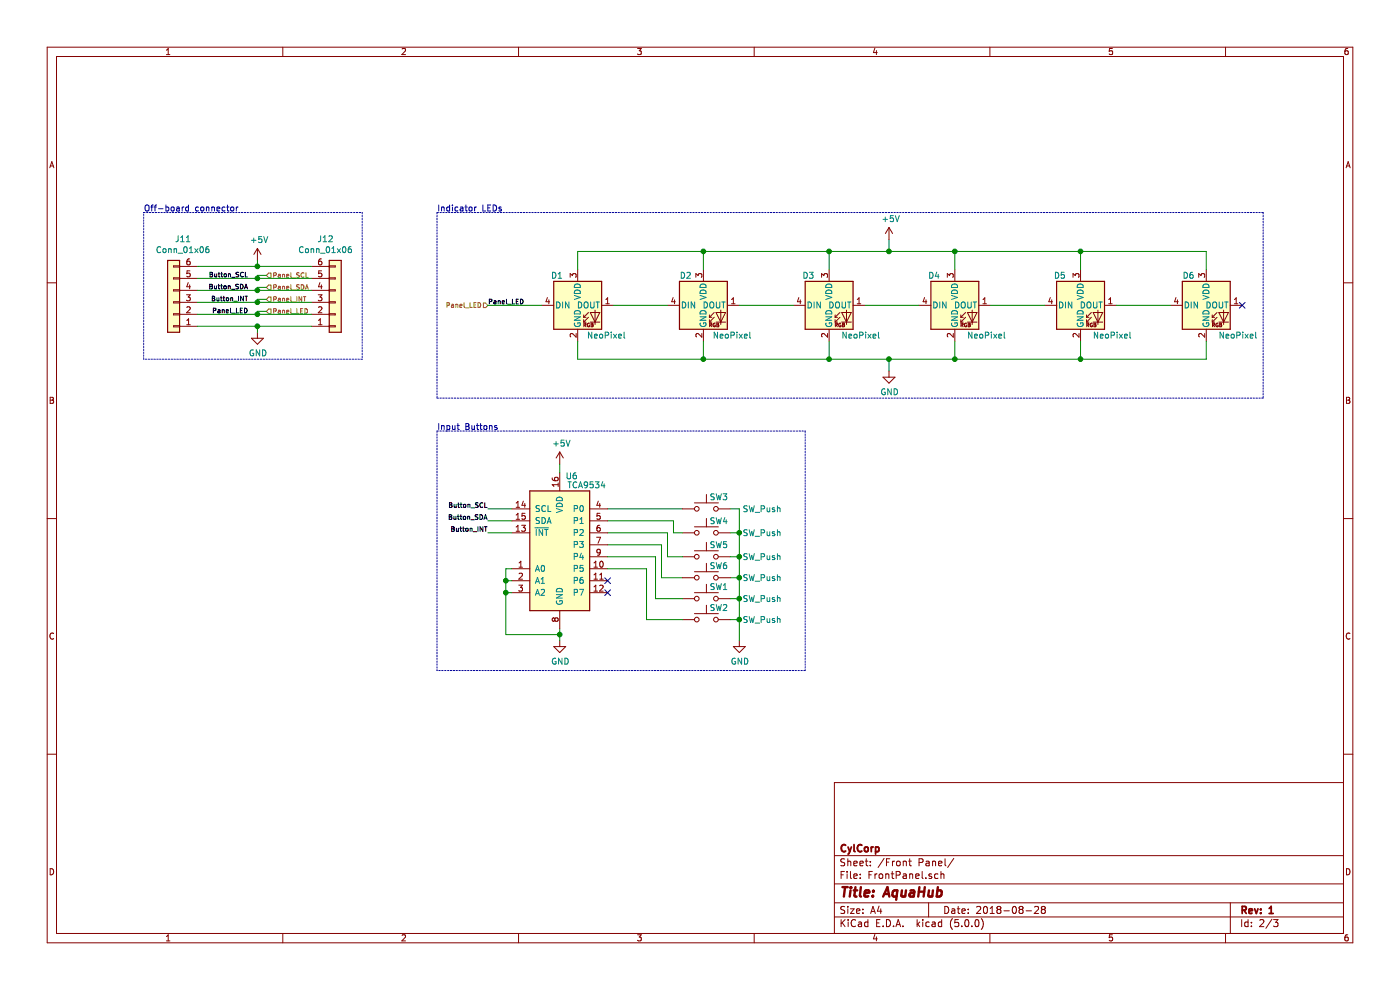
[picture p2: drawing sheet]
EESchema Schematic File Version 4
LIBS:AquaHub-cache
EELAYER 26 0
EELAYER END
$Descr A4 11693 8268
encoding utf-8
Sheet 2 3
Title "AquaHub"
Date "2018-08-28"
Rev "1"
Comp "CylCorp"
Comment1 ""
Comment2 ""
Comment3 ""
Comment4 ""
$EndDescr
$Comp
L LED:NeoPixel_THT D1
U 1 1
P 4825 2550
F 0 "D1" H 4600 2800 50  0000 L CNN
F 1 "NeoPixel" H 4900 2300 50  0000 L CNN
F 2 "LED_THT:LED_D5.0mm-4_RGB" H 4875 2250 50  0001 L TNN
F 3 "https://www.adafruit.com/product/1938" H 4925 2175 50  0001 L TNN
	1    4825 2550
	1    0    0    -1  
$EndComp
$Comp
L LED:NeoPixel_THT D2
U 1 1
P 5875 2550
F 0 "D2" H 5675 2800 50  0000 L CNN
F 1 "NeoPixel" H 5950 2300 50  0000 L CNN
F 2 "LED_THT:LED_D5.0mm-4_RGB" H 5925 2250 50  0001 L TNN
F 3 "https://www.adafruit.com/product/1938" H 5975 2175 50  0001 L TNN
	1    5875 2550
	1    0    0    -1  
$EndComp
$Comp
L LED:NeoPixel_THT D3
U 1 1
P 6925 2550
F 0 "D3" H 6700 2800 50  0000 L CNN
F 1 "NeoPixel" H 7025 2300 50  0000 L CNN
F 2 "LED_THT:LED_D5.0mm-4_RGB" H 6975 2250 50  0001 L TNN
F 3 "https://www.adafruit.com/product/1938" H 7025 2175 50  0001 L TNN
	1    6925 2550
	1    0    0    -1  
$EndComp
$Comp
L LED:NeoPixel_THT D4
U 1 1
P 7975 2550
F 0 "D4" H 7750 2800 50  0000 L CNN
F 1 "NeoPixel" H 8075 2300 50  0000 L CNN
F 2 "LED_THT:LED_D5.0mm-4_RGB" H 8025 2250 50  0001 L TNN
F 3 "https://www.adafruit.com/product/1938" H 8075 2175 50  0001 L TNN
	1    7975 2550
	1    0    0    -1  
$EndComp
$Comp
L LED:NeoPixel_THT D5
U 1 1
P 9025 2550
F 0 "D5" H 8800 2800 50  0000 L CNN
F 1 "NeoPixel" H 9125 2300 50  0000 L CNN
F 2 "LED_THT:LED_D5.0mm-4_RGB" H 9075 2250 50  0001 L TNN
F 3 "https://www.adafruit.com/product/1938" H 9125 2175 50  0001 L TNN
	1    9025 2550
	1    0    0    -1  
$EndComp
$Comp
L LED:NeoPixel_THT D6
U 1 1
P 10075 2550
F 0 "D6" H 9875 2800 50  0000 L CNN
F 1 "NeoPixel" H 10175 2300 50  0000 L CNN
F 2 "LED_THT:LED_D5.0mm-4_RGB" H 10125 2250 50  0001 L TNN
F 3 "https://www.adafruit.com/product/1938" H 10175 2175 50  0001 L TNN
	1    10075 2550
	1    0    0    -1  
$EndComp
Wire Wire Line
	4825 2250 4825 2100
Wire Wire Line
	10075 2100 10075 2250
Wire Wire Line
	5875 2250 5875 2100
Wire Wire Line
	4825 2100 5875 2100
Connection ~ 5875 2100
Wire Wire Line
	5875 2100 6925 2100
Wire Wire Line
	6925 2250 6925 2100
Connection ~ 6925 2100
Wire Wire Line
	6925 2100 7425 2100
Wire Wire Line
	7975 2250 7975 2100
Connection ~ 7975 2100
Wire Wire Line
	7975 2100 9025 2100
Wire Wire Line
	9025 2250 9025 2100
Connection ~ 9025 2100
Wire Wire Line
	9025 2100 10075 2100
Wire Wire Line
	5125 2550 5575 2550
Wire Wire Line
	6175 2550 6625 2550
Wire Wire Line
	7225 2550 7675 2550
Wire Wire Line
	8275 2550 8725 2550
Wire Wire Line
	9325 2550 9775 2550
Wire Wire Line
	4825 2850 4825 3000
Wire Wire Line
	4825 3000 5875 3000
Wire Wire Line
	10075 3000 10075 2850
Wire Wire Line
	9025 2850 9025 3000
Connection ~ 9025 3000
Wire Wire Line
	9025 3000 10075 3000
Wire Wire Line
	7975 2850 7975 3000
Connection ~ 7975 3000
Wire Wire Line
	7975 3000 9025 3000
Wire Wire Line
	6925 2850 6925 3000
Connection ~ 6925 3000
Wire Wire Line
	6925 3000 7425 3000
Wire Wire Line
	5875 2850 5875 3000
Connection ~ 5875 3000
Wire Wire Line
	5875 3000 6925 3000
Wire Wire Line
	7425 2100 7425 2000
Connection ~ 7425 2100
Wire Wire Line
	7425 2100 7975 2100
Wire Wire Line
	7425 3000 7425 3100
Connection ~ 7425 3000
Wire Wire Line
	7425 3000 7975 3000
$Comp
L power:+5V #PWR018
U 1 1
P 7425 2000
F 0 "#PWR018" H 7425 1850 50  0001 C CNN
F 1 "+5V" H 7440 2173 50  0000 C CNN
F 2 "" H 7425 2000 50  0001 C CNN
F 3 "" H 7425 2000 50  0001 C CNN
	1    7425 2000
	1    0    0    -1  
$EndComp
$Comp
L power:GND #PWR019
U 1 1
P 7425 3100
F 0 "#PWR019" H 7425 2850 50  0001 C CNN
F 1 "GND" H 7430 2927 50  0000 C CNN
F 2 "" H 7425 3100 50  0001 C CNN
F 3 "" H 7425 3100 50  0001 C CNN
	1    7425 3100
	1    0    0    -1  
$EndComp
NoConn ~ 10375 2550
Text HLabel 4075 2550 0    39   Input ~ 0
Panel_LED
$Comp
L Switch:SW_Push SW1
U 1 1
P 5900 5000
F 0 "SW1" H 5925 5100 50  0000 L CNN
F 1 "SW_Push" H 6200 5000 50  0000 L CNN
F 2 "Button_Switch_THT:SW_PUSH_6mm_H13mm" H 5900 5200 50  0001 C CNN
F 3 "" H 5900 5200 50  0001 C CNN
	1    5900 5000
	1    0    0    -1  
$EndComp
Wire Wire Line
	5075 4250 5700 4250
$Comp
L Switch:SW_Push SW2
U 1 1
P 5900 5175
F 0 "SW2" H 5925 5275 50  0000 L CNN
F 1 "SW_Push" H 6200 5175 50  0000 L CNN
F 2 "Button_Switch_THT:SW_PUSH_6mm_H13mm" H 5900 5375 50  0001 C CNN
F 3 "" H 5900 5375 50  0001 C CNN
	1    5900 5175
	1    0    0    -1  
$EndComp
$Comp
L Switch:SW_Push SW3
U 1 1
P 5900 4250
F 0 "SW3" H 5925 4350 50  0000 L CNN
F 1 "SW_Push" H 6200 4250 50  0000 L CNN
F 2 "Button_Switch_THT:SW_PUSH_6mm_H13mm" H 5900 4450 50  0001 C CNN
F 3 "" H 5900 4450 50  0001 C CNN
	1    5900 4250
	1    0    0    -1  
$EndComp
$Comp
L Switch:SW_Push SW4
U 1 1
P 5900 4450
F 0 "SW4" H 5925 4550 50  0000 L CNN
F 1 "SW_Push" H 6200 4450 50  0000 L CNN
F 2 "Button_Switch_THT:SW_PUSH_6mm_H13mm" H 5900 4650 50  0001 C CNN
F 3 "" H 5900 4650 50  0001 C CNN
	1    5900 4450
	1    0    0    -1  
$EndComp
$Comp
L Switch:SW_Push SW5
U 1 1
P 5900 4650
F 0 "SW5" H 5925 4750 50  0000 L CNN
F 1 "SW_Push" H 6200 4650 50  0000 L CNN
F 2 "Button_Switch_THT:SW_PUSH_6mm_H13mm" H 5900 4850 50  0001 C CNN
F 3 "" H 5900 4850 50  0001 C CNN
	1    5900 4650
	1    0    0    -1  
$EndComp
Wire Wire Line
	5075 4350 5625 4350
Wire Wire Line
	5625 4350 5625 4450
Wire Wire Line
	5625 4450 5700 4450
Wire Wire Line
	5075 4450 5575 4450
Wire Wire Line
	5575 4450 5575 4650
Wire Wire Line
	5575 4650 5700 4650
Wire Wire Line
	5075 4550 5525 4550
Wire Wire Line
	5525 4550 5525 4825
Wire Wire Line
	5525 4825 5700 4825
Wire Wire Line
	5475 4650 5475 5000
Wire Wire Line
	5475 5000 5700 5000
Wire Wire Line
	6100 4250 6175 4250
Wire Wire Line
	6175 4250 6175 4450
Wire Wire Line
	6100 5000 6175 5000
Connection ~ 6175 5000
Wire Wire Line
	6175 5000 6175 5175
Wire Wire Line
	6100 4825 6175 4825
Connection ~ 6175 4825
Wire Wire Line
	6175 4825 6175 5000
Wire Wire Line
	6100 4650 6175 4650
Connection ~ 6175 4650
Wire Wire Line
	6175 4650 6175 4825
Wire Wire Line
	6100 4450 6175 4450
Connection ~ 6175 4450
Wire Wire Line
	6175 4450 6175 4650
$Comp
L power:GND #PWR026
U 1 1
P 6175 5350
F 0 "#PWR026" H 6175 5100 50  0001 C CNN
F 1 "GND" H 6180 5177 50  0000 C CNN
F 2 "" H 6175 5350 50  0001 C CNN
F 3 "" H 6175 5350 50  0001 C CNN
	1    6175 5350
	1    0    0    -1  
$EndComp
$Comp
L power:GND #PWR025
U 1 1
P 4675 5350
F 0 "#PWR025" H 4675 5100 50  0001 C CNN
F 1 "GND" H 4680 5177 50  0000 C CNN
F 2 "" H 4675 5350 50  0001 C CNN
F 3 "" H 4675 5350 50  0001 C CNN
	1    4675 5350
	1    0    0    -1  
$EndComp
Wire Wire Line
	4675 5250 4675 5300
$Comp
L power:+5V #PWR024
U 1 1
P 4675 3875
F 0 "#PWR024" H 4675 3725 50  0001 C CNN
F 1 "+5V" H 4690 4048 50  0000 C CNN
F 2 "" H 4675 3875 50  0001 C CNN
F 3 "" H 4675 3875 50  0001 C CNN
	1    4675 3875
	1    0    0    -1  
$EndComp
Wire Wire Line
	4675 3875 4675 3950
$Comp
L Interface_Expansion:TCA9534 U6
U 1 1
P 4675 4550
F 0 "U6" H 4775 5125 50  0000 C CNN
F 1 "TCA9534" H 4900 5050 50  0000 C CNN
F 2 "Package_SO:SOIC-16W_7.5x12.8mm_P1.27mm" H 5625 4000 50  0001 C CNN
F 3 "http://www.ti.com/lit/ds/symlink/tca9534.pdf" H 4775 4450 50  0001 C CNN
	1    4675 4550
	1    0    0    -1  
$EndComp
Wire Wire Line
	5075 4650 5475 4650
Wire Wire Line
	4275 4750 4225 4750
Wire Wire Line
	4225 4750 4225 4850
Wire Wire Line
	4225 4850 4275 4850
Wire Wire Line
	4225 4850 4225 4950
Wire Wire Line
	4225 4950 4275 4950
Connection ~ 4225 4850
Wire Wire Line
	4225 4950 4225 5300
Wire Wire Line
	4225 5300 4675 5300
Connection ~ 4225 4950
Connection ~ 4675 5300
Wire Wire Line
	4675 5300 4675 5350
NoConn ~ 5075 4850
NoConn ~ 5075 4950
Wire Wire Line
	4275 4250 4075 4250
Wire Wire Line
	4275 4350 4075 4350
Wire Wire Line
	4275 4450 4075 4450
$Comp
L Connector_Generic:Conn_01x06 J11
U 1 1
P 1450 2525
F 0 "J11" H 1370 2000 50  0000 C CNN
F 1 "Conn_01x06" H 1370 2091 50  0000 C CNN
F 2 "Connector_IDC:IDC-Header_2x03_P2.54mm_Vertical" H 1450 2525 50  0001 C CNN
F 3 "~" H 1450 2525 50  0001 C CNN
	1    1450 2525
	-1   0    0    1   
$EndComp
Wire Notes Line
	1200 1775 3025 1775
Wire Notes Line
	3025 1775 3025 3000
Wire Notes Line
	3025 3000 1200 3000
Wire Notes Line
	1200 3000 1200 1775
Text Notes 1200 1775 0    50   ~ 0
Off-board connector
$Comp
L power:+5V #PWR022
U 1 1
P 2150 2175
F 0 "#PWR022" H 2150 2025 50  0001 C CNN
F 1 "+5V" H 2165 2348 50  0000 C CNN
F 2 "" H 2150 2175 50  0001 C CNN
F 3 "" H 2150 2175 50  0001 C CNN
	1    2150 2175
	1    0    0    -1  
$EndComp
$Comp
L power:GND #PWR023
U 1 1
P 2150 2775
F 0 "#PWR023" H 2150 2525 50  0001 C CNN
F 1 "GND" H 2155 2602 50  0000 C CNN
F 2 "" H 2150 2775 50  0001 C CNN
F 3 "" H 2150 2775 50  0001 C CNN
	1    2150 2775
	1    0    0    -1  
$EndComp
Wire Wire Line
	1650 2725 2150 2725
Wire Wire Line
	2150 2725 2150 2775
Wire Wire Line
	2150 2225 2150 2175
Wire Wire Line
	1650 2225 2150 2225
Text Label 4075 2550 0    39   ~ 0
Panel_LED
Text Label 2075 2625 2    39   ~ 0
Panel_LED
Text Label 4075 4250 2    39   ~ 0
Button_SCL
Text Label 4075 4350 2    39   ~ 0
Button_SDA
Text Label 4075 4450 2    39   ~ 0
Button_INT
Text Label 2075 2325 2    39   ~ 0
Button_SCL
Text Label 2075 2425 2    39   ~ 0
Button_SDA
Text Label 2075 2525 2    39   ~ 0
Button_INT
$Comp
L Switch:SW_Push SW6
U 1 1
P 5900 4825
F 0 "SW6" H 5925 4925 50  0000 L CNN
F 1 "SW_Push" H 6200 4825 50  0000 L CNN
F 2 "Button_Switch_THT:SW_PUSH_6mm_H13mm" H 5900 5025 50  0001 C CNN
F 3 "" H 5900 5025 50  0001 C CNN
	1    5900 4825
	1    0    0    -1  
$EndComp
Wire Wire Line
	6100 5175 6175 5175
Connection ~ 6175 5175
Wire Wire Line
	6175 5175 6175 5350
Wire Wire Line
	5700 5175 5400 5175
Wire Wire Line
	5400 5175 5400 4750
Wire Wire Line
	5400 4750 5075 4750
Wire Wire Line
	4075 2550 4525 2550
Text HLabel 2225 2300 2    39   Input ~ 0
Panel_SCL
Text HLabel 2225 2400 2    39   Input ~ 0
Panel_SDA
Text HLabel 2225 2500 2    39   Input ~ 0
Panel_INT
Text HLabel 2225 2600 2    39   Input ~ 0
Panel_LED
$Comp
L Connector_Generic:Conn_01x06 J12
U 1 1
P 2800 2525
AR Path="/5B8F2634/5BC806F3" Ref="J12"  Part="1" 
AR Path="/5BC806F3" Ref="J?"  Part="1" 
F 0 "J12" H 2719 2000 50  0000 C CNN
F 1 "Conn_01x06" H 2719 2091 50  0000 C CNN
F 2 "Connector_IDC:IDC-Header_2x03_P2.54mm_Vertical" H 2800 2525 50  0001 C CNN
F 3 "~" H 2800 2525 50  0001 C CNN
	1    2800 2525
	1    0    0    1   
$EndComp
Wire Wire Line
	2600 2225 2150 2225
Connection ~ 2150 2225
Wire Wire Line
	1650 2325 2150 2325
Wire Wire Line
	1650 2425 2150 2425
Wire Wire Line
	1650 2525 2150 2525
Wire Wire Line
	1650 2625 2150 2625
Wire Wire Line
	2150 2725 2600 2725
Connection ~ 2150 2725
Wire Wire Line
	2225 2600 2150 2600
Wire Wire Line
	2150 2600 2150 2625
Connection ~ 2150 2625
Wire Wire Line
	2150 2625 2600 2625
Wire Wire Line
	2225 2500 2150 2500
Wire Wire Line
	2150 2500 2150 2525
Connection ~ 2150 2525
Wire Wire Line
	2150 2525 2600 2525
Wire Wire Line
	2225 2400 2150 2400
Wire Wire Line
	2150 2400 2150 2425
Connection ~ 2150 2425
Wire Wire Line
	2150 2425 2600 2425
Wire Wire Line
	2225 2300 2150 2300
Wire Wire Line
	2150 2300 2150 2325
Connection ~ 2150 2325
Wire Wire Line
	2150 2325 2600 2325
Wire Notes Line
	3650 1775 10550 1775
Wire Notes Line
	10550 1775 10550 3325
Wire Notes Line
	10550 3325 3650 3325
Wire Notes Line
	3650 1775 3650 3325
Text Notes 3650 1775 0    50   ~ 0
Indicator LEDs
Wire Notes Line
	3650 3600 6725 3600
Wire Notes Line
	6725 3600 6725 5600
Wire Notes Line
	6725 5600 3650 5600
Wire Notes Line
	3650 3600 3650 5600
Text Notes 3650 3600 0    50   ~ 0
Input Buttons
$EndSCHEMATC
